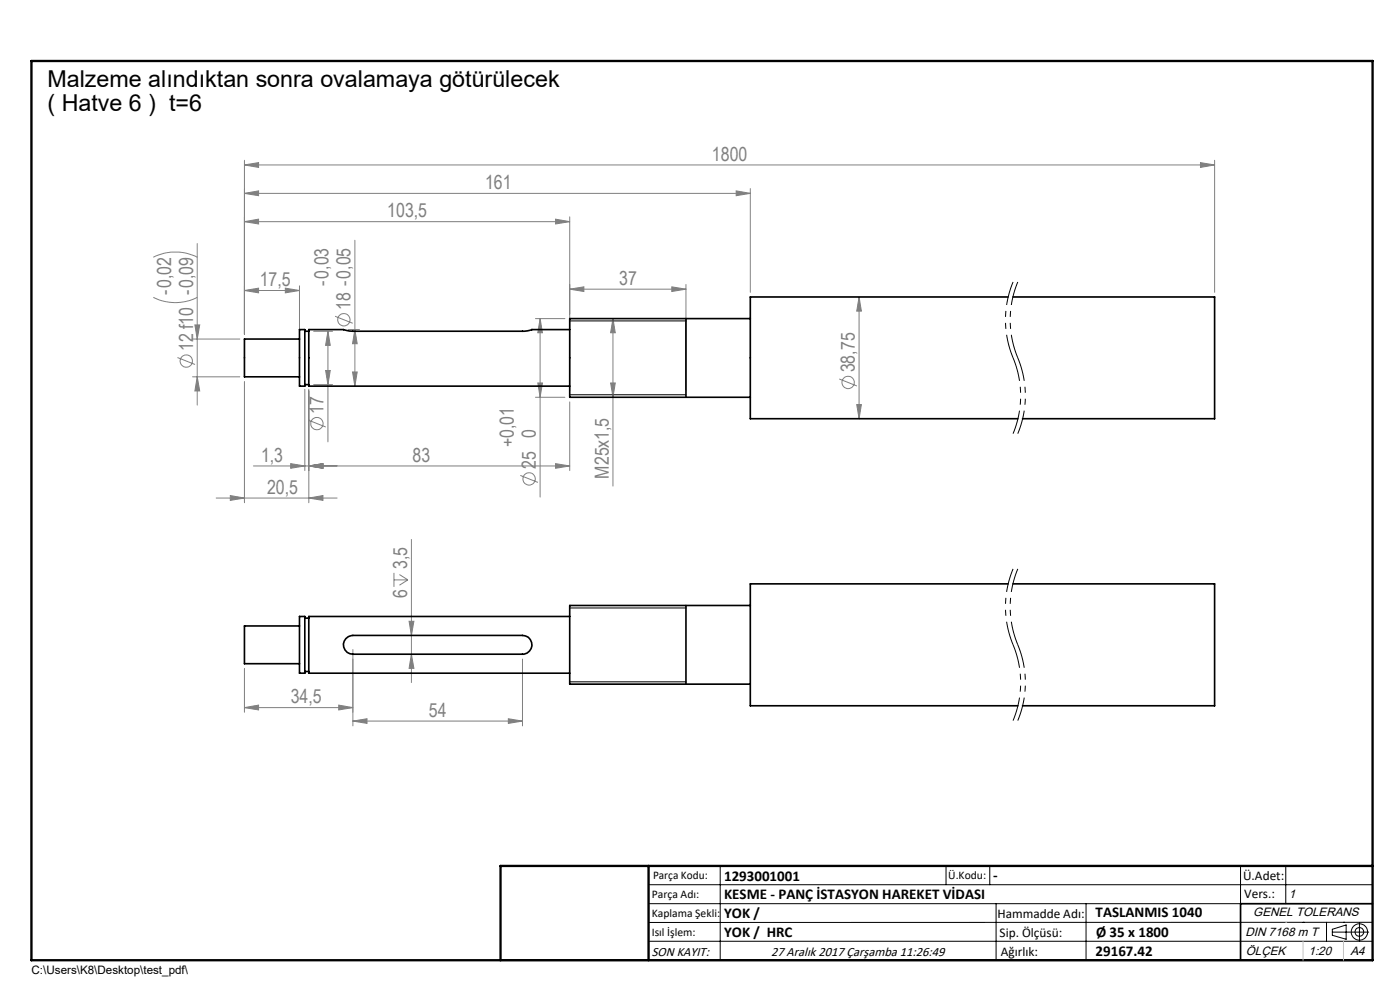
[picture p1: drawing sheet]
<svg xmlns="http://www.w3.org/2000/svg" width="297mm" height="210mm" viewBox="0 0 297 210" stroke-linecap="round" stroke-linejoin="round" font-family="sans-serif">
<g fill="none" stroke="#808080" stroke-width=".21">
<path d="M51.9 35l3-.5v1zM51.9 34v36.9M51.9 35h205.8M159.2 40v22M254.7 34.5l3 .5-3 .5zM257.7 34v28M32.5 54.6a10.4 10.4 0 0 1 9.3 0M41.8 51.7v34.2M51.9 47l3-.5v1zM51.9 41l3-.5v1zM51.9 47h69M51.9 41h107.3"/>
<path d="M75.3 51v30.9M117.9 46.5l3 .5-3 .5zM120.9 46v36.8M156.2 40.5l3 .5-3 .5zM32.5 63.1a10.2 10.2 0 0 0 9.3 0M37.6 75.8l3.8 1.5M40.9 71.9h10M40.9 79.9h10M41.3 68.9h1.1l-.6 3zM41.8 79.9l.6 3h-1.1zM51.9 61.6l3-.5v1zM51.9 61.6h11.6"/>
<path d="M60.5 61.1l3 .5-3 .5zM63.5 60.6v10.3M66.5 70.3h4.1M69.1 78.6h1l-.5 3zM69.6 70.3l.5 3h-1zM69.6 70.3v23.4M71.1 67.1l3.7 1.5M73.9 69.9h2.4M74.8 78.9h1l-.5 3zM75.3 69.9l.5 3h-1zM113.6 67.6h6.2M114.6 67.6l.5 3h-1z"/>
<path d="M114.6 67.6v37.8M120.9 61.3l3-.5v1zM120.9 61.3h24.6M130 67.6l.5 3h-1zM130 67.6v35.5M142.5 60.8l3 .5-3 .5zM145.5 60.4v22.4M182.2 63l.5 3h-.9zM182.2 63v25.8M51.9 80.9v25.7M53.8 98.8h67.1M61.7 98.3l3 .5-3 .5z"/>
<path d="M64.7 82.6v17.2M65.4 89.1l3.7 1.5M65.5 98.8l3-.5v1zM65.5 82.6v24M66.5 81.6h4.1M113.6 84.3h6.2M114.1 81.2h1l-.5 3.1zM117.9 98.3l3 .5-3 .5zM120.9 85.3v14.5M129.5 81.2h1l-.5 3.1zM178 80.4l3.8 1.5M181.8 85.8h.9l-.5 3z"/>
<path d="M45.9 105.6h25.6M48.9 105.1l3 .5-3 .5zM65.5 105.6l3-.5v1zM87.3 114.4v30.4M110.4 100.9l3.7 1.4M74.9 137.8v16.2M83.6 121.5v3M83.6 123h2.9M84.7 121.9l1.8 1.1M86.5 123l-1.8 1.1M86.8 131.8h1l-.5 3zM87.3 138.8l.5 3h-1z"/>
<path d="M110.8 139.8v14.2M51.9 150.1l3-.5v1zM51.9 141.8v9.3M51.9 150.1h23M71.9 149.6l3 .5-3 .5zM74.9 153l3-.5v.9zM74.9 153h35.9M107.8 152.5l3 .5-3 .4z"/>
<circle cx="39.5" cy="76.6" r="1.31"/>
<circle cx="72.9" cy="67.8" r="1.31"/>
<circle cx="67.2" cy="89.8" r="1.31"/>
<circle cx="179.9" cy="81.1" r="1.3"/>
<circle cx="112.2" cy="101.6" r="1.31"/>
</g>
<path d="M214.9 59.8a20.9 20.9 0 0 0 0 16.1M215.9 59.8a20.9 20.9 0 0 0 0 16.1M214.9 75.9a20.9 20.9 0 0 1 0 16.1M215.9 75.9a20.9 20.9 0 0 1 0 16.1M214.9 120.7a20.9 20.9 0 0 0 0 16.1M214.9 136.8a20.9 20.9 0 0 1 0 16.1M215.9 120.7a20.9 20.9 0 0 0 0 16.1M215.9 136.8a20.9 20.9 0 0 1 0 16.1" fill="none" stroke="#000" stroke-width=".21" stroke-dasharray="6.3 1.3 1.3 1.3 1.3 1.3" stroke-dashoffset="1.3" stroke-linecap="butt"/>
<g fill="none" stroke="#000" stroke-width=".21">
<path d="M120.9 68.1h24.6M120.9 83.7h24.6M120.9 129h24.6M120.9 144.6h24.6M137.6 187.7h153.6M137.6 191.7h153.6M137.6 199.7h153.6M152.8 183.7v20M200.7 183.7v4M210 183.7v4M211.3 191.7v12M230.4 191.7v12"/>
<path d="M263.2 183.7v20M272.8 183.7v8M276.4 195.6h.1M281.4 195.6v4.1M282.6 197.7h7.8M282.6 197.1l3-.9v3l-3-.8zM285 195.6h.1M288.4 195.8v3.8M291.2 195.6l-153.6 .1"/>
<circle cx="288.4" cy="197.7" r="1.74"/>
<circle cx="288.4" cy="197.7" r=".93"/>
</g>
<path d="M145.5 67.6v16.7M145.5 128.4v16.7M291.2 191.7h-28v12M106.2 203.7h185" fill="none" stroke="#000" stroke-width=".35"/>
<path d="M6.7 12.9h284.5v190.8h-284.5zM137.6 183.7v20M291.2 183.7h-185v20" fill="none" stroke="#000" stroke-width=".5"/>
<path d="M272.8 195.6h.1M276.4 199.7v4M285 199.7v4" fill="none" stroke="#c0c0c0" stroke-width=".21"/>
<g fill="#808080">
<path d="M107.8 152.5l3 .5-3 .4zM74.9 153l3-.5v.9zM65.5 105.6l3-.5v1zM48.9 105.1l3 .5-3 .5zM60.5 61.1l3 .5-3 .5zM51.9 61.6l3-.5v1z"/>
<path d="M51.9 150.1l3-.5v1zM71.9 149.6l3 .5-3 .5zM51.9 47l3-.5v1zM117.9 46.5l3 .5-3 .5zM51.9 41l3-.5v1zM156.2 40.5l3 .5-3 .5zM51.9 35l3-.5v1zM254.7 34.5l3 .5-3 .5zM120.9 61.3l3-.5v1zM142.5 60.8l3 .5-3 .5zM65.5 98.8l3-.5v1zM117.9 98.3l3 .5-3 .5zM61.7 98.3l3 .5-3 .5zM65.5 98.8l3-.5v1z"/>
<path d="M87.3 138.8l.5 3h-1zM86.8 131.8h1l-.5 3z"/>
<path d="M130 67.6l.5 3h-1zM129.5 81.2h1l-.5 3.1zM114.6 67.6l.5 3h-1zM114.1 81.2h1l-.5 3.1zM75.3 69.9l.5 3h-1zM74.8 78.9h1l-.5 3zM41.3 68.9h1.1l-.6 3zM41.8 79.9l.6 3h-1.1zM182.2 63l.5 3h-.9zM181.8 85.8h.9l-.5 3zM69.6 70.3l.5 3h-1zM69.1 78.6h1l-.5 3z"/>
</g>
<g fill="none" stroke="#000" stroke-width=".35">
<path d="M63.5 69.9h1.2v12h-1.2zM63.5 71.9h-11.6v8h11.6M64.7 70.3h.8M120.9 69.9h-8.1l-1.6 .4h-36.3l-2-.4h-7.4v12h55.4M159.2 67.6h-38.3v16.7h38.3M213.9 63h-54.7v25.8h56.7M214.9 63h42.8v25.8h-40.8M64.7 81.6h.8M63.5 130.8h1.2v12h-1.2zM63.5 132.8h-11.6v8h11.6M64.7 131.1h.8M73.4 135.5l.5-.5 1-.2h35.9a1.99 1.99 0 0 1 2.1 2 1.99 1.99 0 0 1-2.1 2h-35.9a1.99 1.99 0 0 1-1.9-1.2 1.99 1.99 0 0 1 .4-2.1z"/>
<path d="M120.9 130.8h-55.4v12h55.4M159.2 128.4h-38.3v16.7h38.3M213.9 123.9h-54.7v25.8h56.7M214.9 123.9h42.8v25.8h-40.8M64.7 142.4h.8"/>
</g>
<g font-size="4.9">
<text x="10.1" y="18.5">Malzeme alındıktan sonra ovalamaya götürülecek</text>
<text x="10.1" y="23.5">( Hatve 6 ) t=6</text>
</g>
<g font-size="4.1" fill="#808080">
<text x="151" y="34.1">1800</text>
<text x="102.9" y="40.1">161</text>
<text x="82.2" y="46.1">103,5</text>
<text x="36.3" y="62.6" transform="rotate(-90 36.3 62.6)">-0,02</text>
<text x="55.1" y="60.7">17,5</text>
<text x="69.7" y="60.7" transform="rotate(-90 69.7 60.7)">-0,03</text>
<text x="74.4" y="65.7" transform="rotate(-90 74.4 65.7)">18 -0,05</text>
<text x="131.4" y="60.4">37</text>
<text x="40.9" y="69.8" transform="rotate(-90 40.9 69.8)">f10 -0,09</text>
<text x="40.9" y="74.5" transform="rotate(-90 40.9 74.5)">12</text>
<text x="181.3" y="79" transform="rotate(-90 181.3 79)">38,75</text>
<text x="68.7" y="87.7" transform="rotate(-90 68.7 87.7)">17</text>
<text x="109" y="94.8" transform="rotate(-90 109 94.8)">+0,01</text>
<text x="113.7" y="92.9" transform="rotate(-90 113.7 92.9)">0</text>
<text x="55.4" y="97.9">1,3</text>
<text x="87.5" y="97.9">83</text>
<text x="113.7" y="99.5" transform="rotate(-90 113.7 99.5)">25</text>
<text x="129.1" y="101.5" transform="rotate(-90 129.1 101.5)">M25x1,5</text>
<text x="56.7" y="104.7">20,5</text>
<text x="86.4" y="120.7" transform="rotate(-90 86.4 120.7)">3,5</text>
<text x="86.4" y="126.7" transform="rotate(-90 86.4 126.7)">6</text>
<text x="61.7" y="149.1">34,5</text>
<text x="91" y="152">54</text>
</g>
<g font-size="3.2">
<text x="153.6" y="186.8">1293001001</text>
<text x="153.6" y="190.8">KESME - PANÇ İSTASYON HAREKET VİDASI</text>
<text x="210.7" y="186.6">-</text>
<text x="153.6" y="194.8">YOK /</text>
<text x="232.4" y="194.5">TASLANMIS 1040</text>
<text x="153.6" y="198.8">YOK / HRC</text>
<text x="232.4" y="202.8">29167.42</text>
<text x="232.5" y="198.8">Ø 35 x 1800</text>
</g>
<g font-size="2.8">
<text x="263.7" y="186.7">Ü.Adet:</text>
<text x="263.9" y="190.5">Vers.:</text>
<text x="211.6" y="194.8">Hammadde Adı:</text>
<text x="138.3" y="202.8">SON KAYIT:</text>
<text x="163.6" y="202.8">27 Aralık 2017 Çarşamba 11:26:49</text>
<text x="212.1" y="198.7">Sip. Ölçüsü:</text>
<text x="212.3" y="202.7">Ağırlık:</text>
</g>
<g font-size="2.6">
<text x="273.4" y="190.4">1</text>
<text x="265.9" y="194.4">GENEL TOLERANS</text>
<text x="264.2" y="198.5">DIN 7168 m T</text>
<text x="264.3" y="202.6">ÖLÇEK</text>
<text x="277.6" y="202.6">1:20</text>
<text x="286.5" y="202.6">A4</text>
</g>
<g font-size="2.5">
<text x="138.3" y="190.5">Parça Adı:</text>
<text x="138.5" y="186.5">Parça Kodu:</text>
<text x="201.2" y="186.5">Ü.Kodu:</text>
<text x="138.3" y="194.5">Kaplama Şekli:</text>
<text x="138.3" y="198.6">Isıl İşlem:</text>
<text x="6.7" y="206.7">C:\Users\K8\Desktop\test_pdf\</text>
</g>
</svg>
